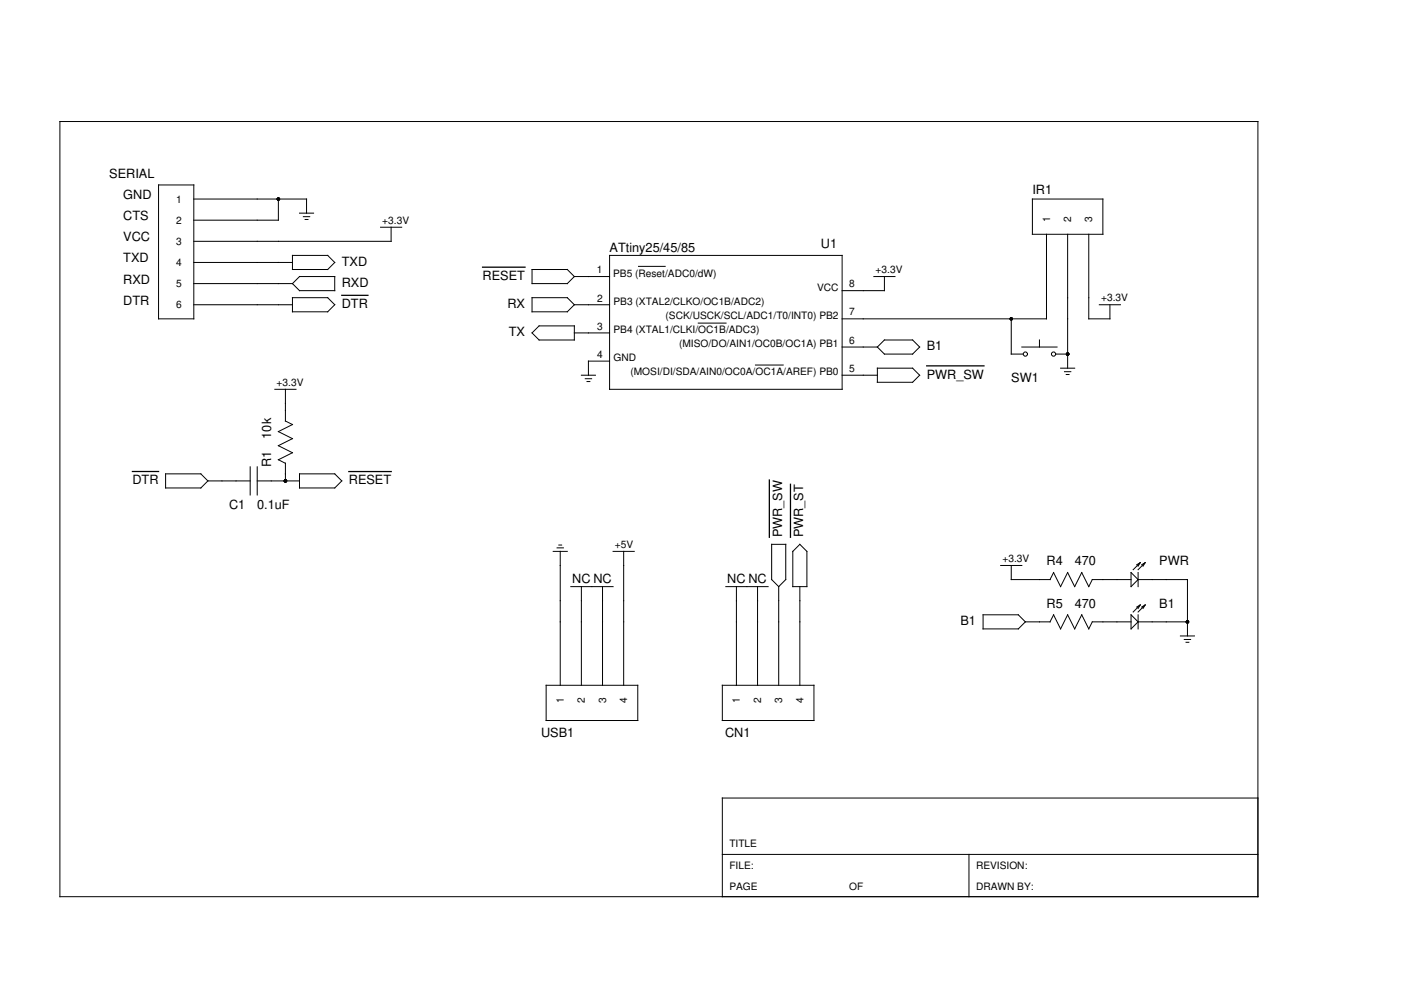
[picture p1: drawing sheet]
<svg xmlns="http://www.w3.org/2000/svg" width="297mm" height="210mm" viewBox="0 0 297 210" stroke-linecap="round" stroke-linejoin="round" font-family="sans-serif">
<g fill="none" stroke="#000" stroke-width=".21">
<path d="M12.7 25.8h254v164.3h-254zM33.6 39.2h7.5v28.4h-7.5zM41.1 55.6h20.9M41.1 42.2h23.9v3M59 42.2v4.5h-17.9M62 54.2h7.5l1.5 1.4-1.5 1.5h-7.5zM63.5 58.6h7.5v3h-7.5l-1.5-1.5zM63.5 45.2h3M64.3 45.9h1.4M64.7 46.5h.6M80.7 48.2h4.5M82.9 48.2v3h-41.8"/>
<path d="M112.8 57.1h7.5l1.5 1.5-1.5 1.5h-7.5zM121.8 58.6h7.4M129.2 54.2h49.3v28.3h-49.3zM185.3 58.6h4.5M187.5 58.6v3h-9M218.9 42.2h14.9v7.5h-14.9zM221.9 49.7v17.9h-43.4M226.4 49.7v28.4M230.8 49.7v17.9h4.5v-3M41.1 64.6h20.9M41.1 60.1h20.9M62 63.1h7.5l1.5 1.5-1.5 1.5h-7.5z"/>
<path d="M112.8 63.1h7.5l1.5 1.5-1.5 1.5h-7.5zM112.8 70.6l1.5-1.5h7.5v3h-7.5zM121.8 64.6h7.4M121.8 70.6h7.4M123.3 79.6h3M129.2 76.6h-4.4v3M178.5 73.6h7.5M178.5 79.6h7.5M186 73.6l1.5-1.5h6l1.5 1.5-1.5 1.5h-6zM186 78.1h7.5l1.5 1.5-1.5 1.4h-7.5zM214.4 67.6v7.5h2.5M216.6 73.6h7.5"/>
<path d="M220.4 72.1v1.5M223.8 75.1h2.6M224.9 78.1h3M225.7 78.8h1.3M226.1 79.4h.6M233.1 64.6h4.5M53 99v6M54.5 99v6M58.3 82.5h4.5M60.5 82.5v6.8l1.5 .7-3 1.5 3 1.5-3 1.5 3 1.5-3 1.5 1.5 .7v3.8M124.1 80.3h1.3M124.5 80.9h.6"/>
<path d="M35.1 100.5h7.5l1.5 1.5-1.5 1.5h-7.5zM44.1 102h8.9M54.5 102h9M63.5 100.5h7.5l1.5 1.5-1.5 1.5h-7.5zM117.3 116.9h3M118.1 116.2h1.4M118.5 115.6h.6M118.8 116.9v28.4M130 116.9h4.5M132.2 116.9v28.4M163.6 115.4h3v7.5l-1.5 1.5-1.5-1.5zM168.1 116.9l1.5-1.5 1.5 1.5v7.5h-3z"/>
<path d="M212.2 119.9h4.4M214.4 119.9v3h8.3M241.7 119.3l-1.4 1.5M241.7 119.3l-.7 .4M241.7 119.3l-.4 .7M242.8 119.3l-1.5 1.5M242.8 119.3l-.8 .4M242.8 119.3l-.5 .7M121 124.4h9M123.3 124.4v20.9M127.7 124.4v20.9M153.9 124.4h9"/>
<path d="M156.1 124.4v20.9M160.6 124.4v20.9M165.1 124.4v20.9M169.6 124.4v20.9M208.4 130.4h7.5l1.5 1.4-1.5 1.5h-7.5zM217.4 131.8h5.3M222.6 122.9l.8-1.5 1.5 3 1.5-3 1.5 3 1.4-3 1.5 3 .8-1.5h8.2M222.6 131.8l.8-1.4 1.5 2.9 1.5-2.9 1.5 2.9 1.4-2.9 1.5 2.9 .8-1.5h8.2M239.8 121.4l1.5 1.5-1.5 1.5zM239.8 130.4l1.5 1.4-1.5 1.5zM241.3 122.9h10.5v11.9M241.3 121.4v3"/>
<path d="M241.3 130.4v2.9M241.3 131.8h10.5M241.7 128.3l-1.4 1.5M241.7 128.3l-.7 .4M241.7 128.3l-.4 .7M242.8 128.3l-1.5 1.5M242.8 128.3l-.8 .4M242.8 128.3l-.5 .7M250.3 134.8h3M251.1 135.6h1.3M251.5 136.2h.6M115.8 145.3h19.4v7.5h-19.4z"/>
<path d="M153.1 145.3h19.5v7.5h-19.5zM266.7 169.2h-113.6v20.9M153.1 181.2h113.6M205.4 181.2v8.9"/>
<circle cx="217.4" cy="75.1" r=".45"/>
<circle cx="223.4" cy="75.1" r=".45"/>
</g>
<path d="M135.4 56.5h5.6M148.1 68.5h5.8M160.2 77.4h5.8" fill="none" stroke="#000" stroke-width=".22"/>
<g fill="#000">
<circle cx="59" cy="42.2" r=".37"/>
<circle cx="214.4" cy="67.6" r=".37"/>
<circle cx="226.4" cy="75.1" r=".37"/>
<circle cx="60.5" cy="102" r=".37"/>
<circle cx="251.8" cy="131.8" r=".37"/>
</g>
<path d="M102.3 56.7h9M72.5 62.6h5.5M196.5 77.6h12.1M28.1 100h5.5M74 100h9M163.1 101.8v12.1M167.6 102.7v11.2" fill="none" stroke="#000" stroke-width=".27"/>
<g font-size="2.7">
<text x="23.2" y="37.7">SERIAL</text>
<text x="218.9" y="41.2">IR1</text>
<text x="26.1" y="42.2">GND</text>
<text x="26.1" y="46.7">CTS</text>
<text x="26.1" y="51.2">VCC</text>
<text x="129.2" y="53.4">ATtiny25/45/85</text>
<text x="174.1" y="52.7">U1</text>
<text x="26.1" y="55.6">TXD</text>
<text x="72.5" y="56.3">TXD</text>
<text x="102.3" y="59.3">RESET</text>
<text x="26.1" y="60.1">RXD</text>
<text x="26.1" y="64.6">DTR</text>
<text x="72.5" y="65.3">DTR</text>
<text x="72.5" y="60.8">RXD</text>
<text x="107.6" y="65.3">RX</text>
<text x="107.9" y="71.3">TX</text>
<text x="196.5" y="74.3">B1</text>
<text x="196.5" y="80.3">PWR_SW</text>
<text x="214.4" y="81">SW1</text>
<text x="57.5" y="93" transform="rotate(-90 57.5 93)">10k</text>
<text x="57.5" y="99" transform="rotate(-90 57.5 99)">R1</text>
<text x="28.1" y="102.7">DTR</text>
<text x="48.6" y="107.9">C1</text>
<text x="54.5" y="107.9">0.1uF</text>
<text x="74" y="102.7">RESET</text>
<text x="165.8" y="113.9" transform="rotate(-90 165.8 113.9)">PWR_SW</text>
<text x="170.3" y="113.9" transform="rotate(-90 170.3 113.9)">PWR_ST</text>
<text x="221.9" y="119.9">R4</text>
<text x="227.9" y="119.9">470</text>
<text x="245.8" y="119.9">PWR</text>
<text x="121.3" y="123.6">NC NC</text>
<text x="154.2" y="123.6">NC NC</text>
<text x="221.9" y="128.9">R5</text>
<text x="227.9" y="128.9">470</text>
<text x="245.8" y="128.9">B1</text>
<text x="203.6" y="132.5">B1</text>
<text x="114.7" y="156.3">USB1</text>
<text x="153.7" y="156.3">CN1</text>
</g>
<g font-size="2.2">
<text x="37.4" y="47.4">2</text>
<text x="37.4" y="42.9">1</text>
<text x="81.1" y="47.4">+3.3V</text>
<text x="222.6" y="47.1" transform="rotate(-90 222.6 47.1)">1</text>
<text x="227.1" y="47.1" transform="rotate(-90 227.1 47.1)">2</text>
<text x="231.6" y="47.1" transform="rotate(-90 231.6 47.1)">3</text>
<text x="37.4" y="51.9">3</text>
<text x="37.4" y="56.4">4</text>
<text x="126.5" y="57.9">1</text>
<text x="130" y="58.6">PB5 (Reset/ADC0/dW)</text>
<text x="185.6" y="57.9">+3.3V</text>
<text x="37.4" y="65.4">6</text>
<text x="37.4" y="60.9">5</text>
<text x="126.6" y="63.9">2</text>
<text x="130.1" y="64.7">PB3 (XTAL2/CLKO/OC1B/ADC2)</text>
<text x="173.2" y="61.6">VCC</text>
<text x="180" y="60.9">8</text>
<text x="233.5" y="63.9">+3.3V</text>
<text x="126.6" y="69.9">3</text>
<text x="130.1" y="70.7">PB4 (XTAL1/CLKI/OC1B/ADC3)</text>
<text x="141.1" y="67.6">(SCK/USCK/SCL/ADC1/T0/INT0) PB2</text>
<text x="180" y="66.9">7</text>
<text x="126.6" y="75.9">4</text>
<text x="130.1" y="76.6">GND</text>
<text x="144" y="73.6">(MISO/DO/AIN1/OC0B/OC1A) PB1</text>
<text x="180" y="72.8">6</text>
<text x="58.6" y="81.8">+3.3V</text>
<text x="133.7" y="79.6">(MOSI/DI/SDA/AIN0/OC0A/OC1A/AREF) PB0</text>
<text x="180" y="78.8">5</text>
<text x="130.4" y="116.2">+5V</text>
<text x="212.5" y="119.1">+3.3V</text>
<text x="119.5" y="149" transform="rotate(-90 119.5 149)">1</text>
<text x="124" y="149" transform="rotate(-90 124 149)">2</text>
<text x="128.5" y="149" transform="rotate(-90 128.5 149)">3</text>
<text x="133" y="149" transform="rotate(-90 133 149)">4</text>
<text x="156.9" y="149" transform="rotate(-90 156.9 149)">1</text>
<text x="161.4" y="149" transform="rotate(-90 161.4 149)">2</text>
<text x="165.8" y="149" transform="rotate(-90 165.8 149)">3</text>
<text x="170.3" y="149" transform="rotate(-90 170.3 149)">4</text>
<text x="154.6" y="179.7">TITLE</text>
<text x="154.6" y="184.1">FILE:</text>
<text x="206.9" y="184.1">REVISION:</text>
<text x="154.6" y="188.6">PAGE</text>
<text x="180" y="188.6">OF</text>
<text x="206.9" y="188.6">DRAWN BY:</text>
</g>
</svg>
